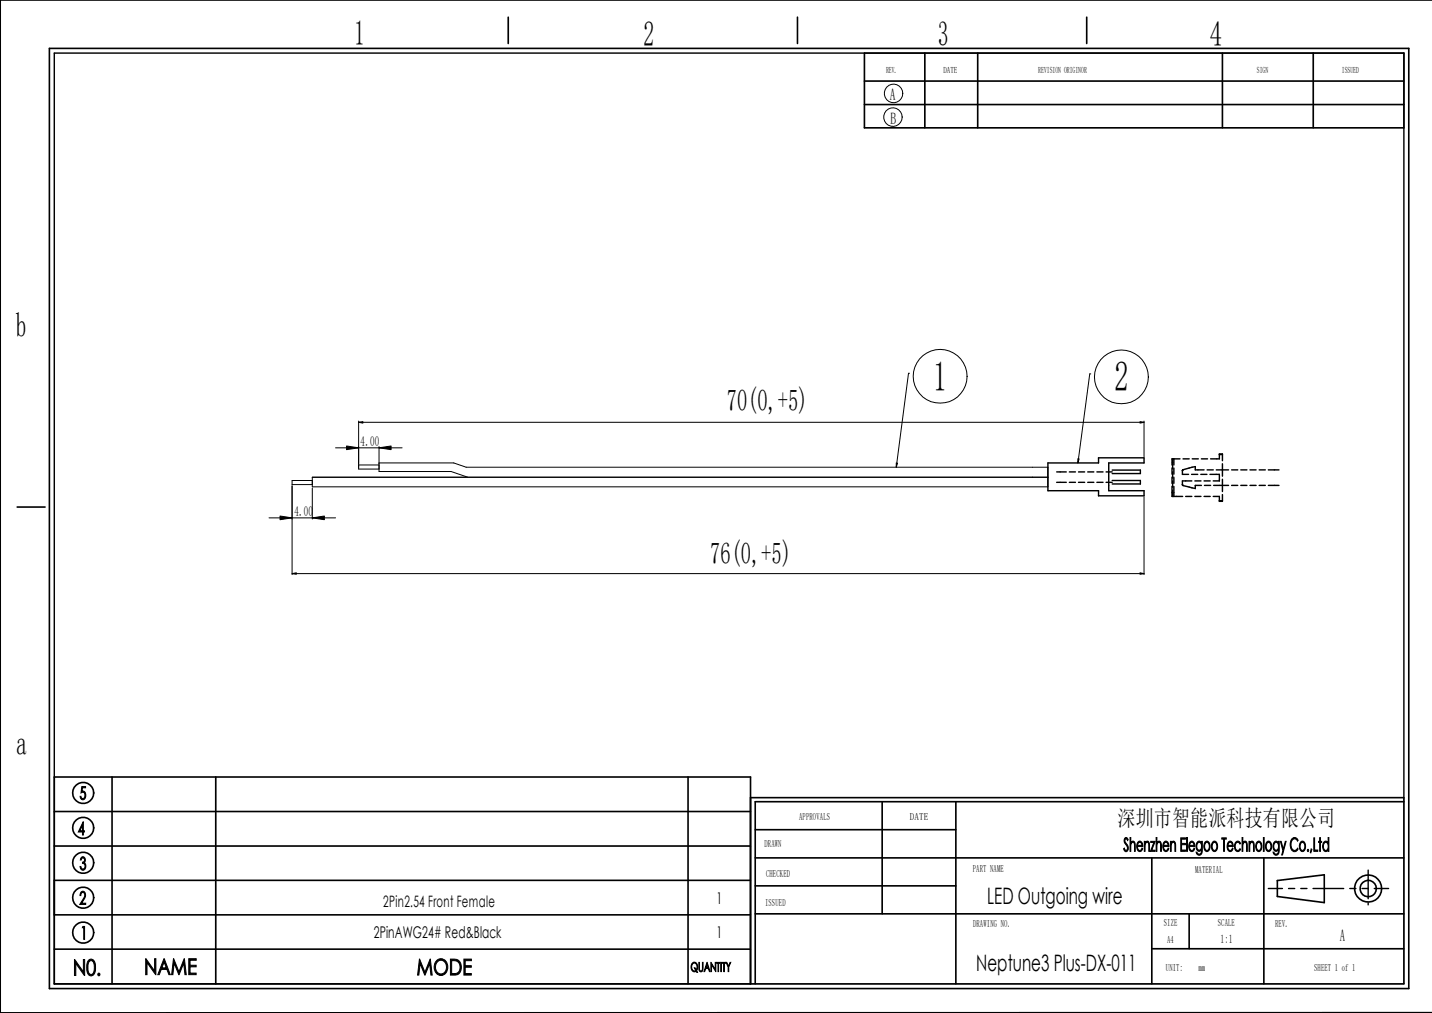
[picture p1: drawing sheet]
<svg xmlns="http://www.w3.org/2000/svg" width="297mm" height="210mm" viewBox="0 0 297 210" stroke-linecap="round" stroke-linejoin="round" font-family="sans-serif">
<g fill="none" stroke="#000" stroke-width=".3">
<path d="M11.3 11h279.9v193h-279.9zM217.3 96h10.5v-1.1h9.5v1.1h-7.3v5.7h7.3v1.1h-9.5v-1.1h-10.5zM219.2 100h1.9M219.2 97.8h1.9M221.8 100h1.3M221.8 97.8h1.3M223.7 100h1.3M223.7 97.8h1.3M225.6 100h1.3M225.6 97.8h1.3M227.5 100h1.3M227.5 97.8h1.3"/>
<path d="M229.4 100h1.3M229.4 97.8h1.3M230.7 97.5h5.8v.7h-5.8M230.7 99.6h5.8v.7h-5.8M243.1 97v1.3M243.1 98.9v1.3M243.2 95.1v2.1M243.2 97.8v1.3M243.2 99.7v1.3M243.5 95.1v1.3M243.5 97v1.3M243.5 98.9v1.3"/>
<path d="M244.7 95.1h-1.6v1.3M245.4 95.1h1.2M247.1 98.3h1.3M247.2 99.7h-2v.8l2.7 .8M247.3 95.1h1.2M247.8 99.7h1.3M249 98.3h1.3M249.2 95.1h1.2M249.7 97.4h-1.8v-.7l-2.7 .8v.8h1.3M249.7 99.7h1.3M250.4 97.4h1.2M251 98.3h1.9v1.4h-1.3"/>
<path d="M251.1 95.1h1.8v-1h.6v1.4M252.3 97.4h2.5M252.9 94.2h.6M253.5 96.1v2.6M253.5 99.4v2.5M255.4 97.4h1.3M257.3 97.4h1.3M259.2 97.4h1.3M261.2 97.4h1.2M263.1 97.4h2.2M243.1 100.8v2.1h2.2M243.2 101.6v1.3"/>
<path d="M243.5 100.8v2.1M245.3 100.6h.1M245.9 102.9h1.3M247.8 102.9h1.3M249.2 100.6h-1.3v.7M249.7 102.9h1.3M249.8 100.6h1.3M251.7 100.6h3.1M252.9 103.8h.6M253.5 102.5v1.4h-.6v-1h-1.3M255.4 100.6h1.3M257.3 100.6h1.3"/>
<path d="M259.2 100.6h1.3M261.2 100.6h1.2M263.1 100.6h2.2M263.1 184.2h2.9M267.3 184.2h1.2M269.8 184.2h1.3M272.3 184.2h6.4M280 184.2h1.2M282.5 184.2h1.3M283.8 180.4v5.9M283.8 187.2v.4M285 184.2h3"/>
</g>
<g fill="none" stroke="#000" stroke-width=".21">
<path d="M188.4 77.4h.1M188.4 77.4l-2.5 19.5M226 77.5h.1M226 77.5l-2.4 18.5M64.8 99.6h-4.2v.9h4.2M69.6 92.8h13.8M71.9 92.5l2.5 .3-2.5 .4zM74.4 87.5l.9-.1v.3zM74.4 87.3v9.9h4.2M74.4 96.4h4.2M74.4 87.5h162.9M78.6 92.8l2.5-.3v.7z"/>
<path d="M78.6 96h15.5l2.6 .9h120.6v4h-152.5v-2h152.5M78.6 92.6v5.1h15l3.4 1.2M185.9 96h.2l-.2 .9zM223.6 95.1h.2l-.2 .9zM236.4 87.4l.9 .1-.9 .2zM237.3 87.3v7.4M55.8 107.4h13.8M58.1 107l2.5 .4-2.5 .3zM60.6 118.9l.9-.2v.3zM60.6 100.7v18.4M60.6 118.9h176.7M64.8 107.4l2.5-.4v.7z"/>
<path d="M64.8 101.2v6.4M236.4 118.7l.9 .2-.9 .1zM237.3 103v16.1M291.2 165.4v38.6h-135.5"/>
<circle cx="185.3" cy="19.4" r="1.93"/>
<circle cx="185.2" cy="24.3" r="1.93"/>
<circle cx="195" cy="78" r="5.6"/>
<circle cx="232.6" cy="78.1" r="5.6"/>
</g>
<g fill="none" stroke="#000" stroke-width=".34">
<path d="M10.2 10h282v194.9h-282zM105.4 3.6v5.4M165.4 3.6v5.4M179.3 16.8h111.9M179.3 11v15.5h111.9M191.8 11v15.5M202.8 11v15.5M225.4 3.6v5.4M253.5 11v15.5M272.4 11v15.5M297 0h-297v210l297-.1M179.3 21.7h111.9"/>
<path d="M3.6 105.1h5.8M11.3 161.1h144.4v42.9h-144.4zM11.3 168.2h144.4M11.3 175.4h144.4M23.2 161.1v42.9M44.7 161.1v42.9M142.7 161.1v42.9M155.7 165.4h135.5M156.6 172h41.6M156.6 177.8h134.6M183 166.2v23.2M198.2 166.2v37.8"/>
<path d="M238.9 177.8v26.2M262.1 177.8v26.2M291.2 166.2h-134.6v37.8M11.3 182.5h144.4M11.3 189.7h144.4M11.3 196.8h144.4M156.6 183.6h41.6M156.6 189.4h134.6M238.9 196.7h52.3M246.6 189.4v7.3M264.9 182.5l9.8-1.1v5.7l-9.8-1.3z"/>
<circle cx="17.2" cy="171.6" r="2.18"/>
<circle cx="17.2" cy="178.9" r="2.18"/>
<circle cx="17.2" cy="164.4" r="2.18"/>
<circle cx="17.2" cy="186.1" r="2.18"/>
<circle cx="17.2" cy="193.3" r="2.18"/>
<circle cx="283.8" cy="184.2" r="2.8"/>
<circle cx="283.8" cy="184.2" r="1.69"/>
</g>
<path d="M71.9 92.5l2.5 .3-2.5 .4zM74.4 87.5l.9-.1v.3zM78.6 92.8l2.5-.3v.7zM185.9 96h.2l-.2 .9zM223.6 95.1h.2l-.2 .9zM236.4 87.4l.9 .1-.9 .2zM58.1 107l2.5 .4-2.5 .3zM60.6 118.9l.9-.2v.3zM64.8 107.4l2.5-.4v.7zM236.4 118.7l.9 .2-.9 .1z" fill="#000"/>
<g font-size="8.7">
<text x="193.5" y="81">1</text>
<text x="231.1" y="81.1">2</text>
</g>
<g font-size="7.2">
<text x="73.4" y="9.2">1</text>
<text x="133.4" y="9.5">2</text>
<text x="194.5" y="9.5">3</text>
<text x="251" y="9.6">4</text>
<text x="3.3" y="69.8">b</text>
<text x="3.3" y="156.6">a</text>
</g>
<g font-size="6.3">
<text x="150.7" y="85.3">70(0,+5)</text>
<text x="147.3" y="117">76(0,+5)</text>
</g>
<g font-size="4.7">
<text x="231.8" y="171.3">深圳市智能派科技有限公司</text>
<text x="204.8" y="187.3">LED Outgoing wire</text>
<text x="202.5" y="201.4">Neptune3 Plus-DX-011</text>
</g>
<g font-size="4.6">
<text x="15.1" y="202.2">N0.</text>
<text x="29.9" y="202.1">NAME</text>
<text x="86.4" y="202.1">MODE</text>
</g>
<text font-size="3.9" x="233" y="176.5">Shenzhen Elegoo Technology Co.,Ltd</text>
<g font-size="3.7">
<text x="16.5" y="165.7">5</text>
<text x="16.2" y="173.1">4</text>
<text x="16.5" y="180.3">3</text>
<text x="16.5" y="187.5">2</text>
<text x="16.7" y="194.7">1</text>
</g>
<g font-size="3.4">
<text x="184.5" y="20.8">A</text>
<text x="184.7" y="25.7">B</text>
<text x="277.9" y="195.1">A</text>
</g>
<g font-size="3.3">
<text x="79.5" y="188.1">2Pin2.54 Front Female</text>
<text x="148.6" y="187.4">1</text>
<text x="77.6" y="194.5">2PinAWG24# Red&amp;Black</text>
<text x="148.6" y="194.5">1</text>
</g>
<g font-size="2.8">
<text x="74.8" y="92.5">4.00</text>
<text x="61.1" y="107">4.00</text>
</g>
<text font-size="2.7" x="143.2" y="201.4">QUANTITY</text>
<text font-size="2.5" x="253.2" y="195.6">1:1</text>
<g font-size="2.1">
<text x="165.7" y="170.1">APPROVALS</text>
<text x="188.7" y="170.1">DATE</text>
<text x="158.5" y="175.7">DRAWN</text>
<text x="158.9" y="181.7">CHECKED</text>
<text x="201.8" y="180.8">PART NAME</text>
<text x="247.9" y="181.1">MATERIAL</text>
<text x="158.7" y="187.7">ISSUED</text>
<text x="201.8" y="192.2">DRAWING NO.</text>
<text x="241.4" y="192.1">SIZE</text>
<text x="242.1" y="195.5">A4</text>
<text x="252.6" y="192.1">SCALE</text>
<text x="264.5" y="192.1">REV.</text>
<text x="241.8" y="201.2">UNIT:</text>
<text x="248.5" y="201.2">mm</text>
<text x="272.5" y="201.3">SHEET 1 of 1</text>
</g>
<g font-size="1.8">
<text x="183.8" y="15.1">REV.</text>
<text x="195.7" y="15.1">DATE</text>
<text x="215.3" y="15.1">REVISION ORIGINOR</text>
<text x="260.7" y="15.1">SIGN</text>
<text x="278.3" y="15.1">ISSUED</text>
</g>
</svg>
